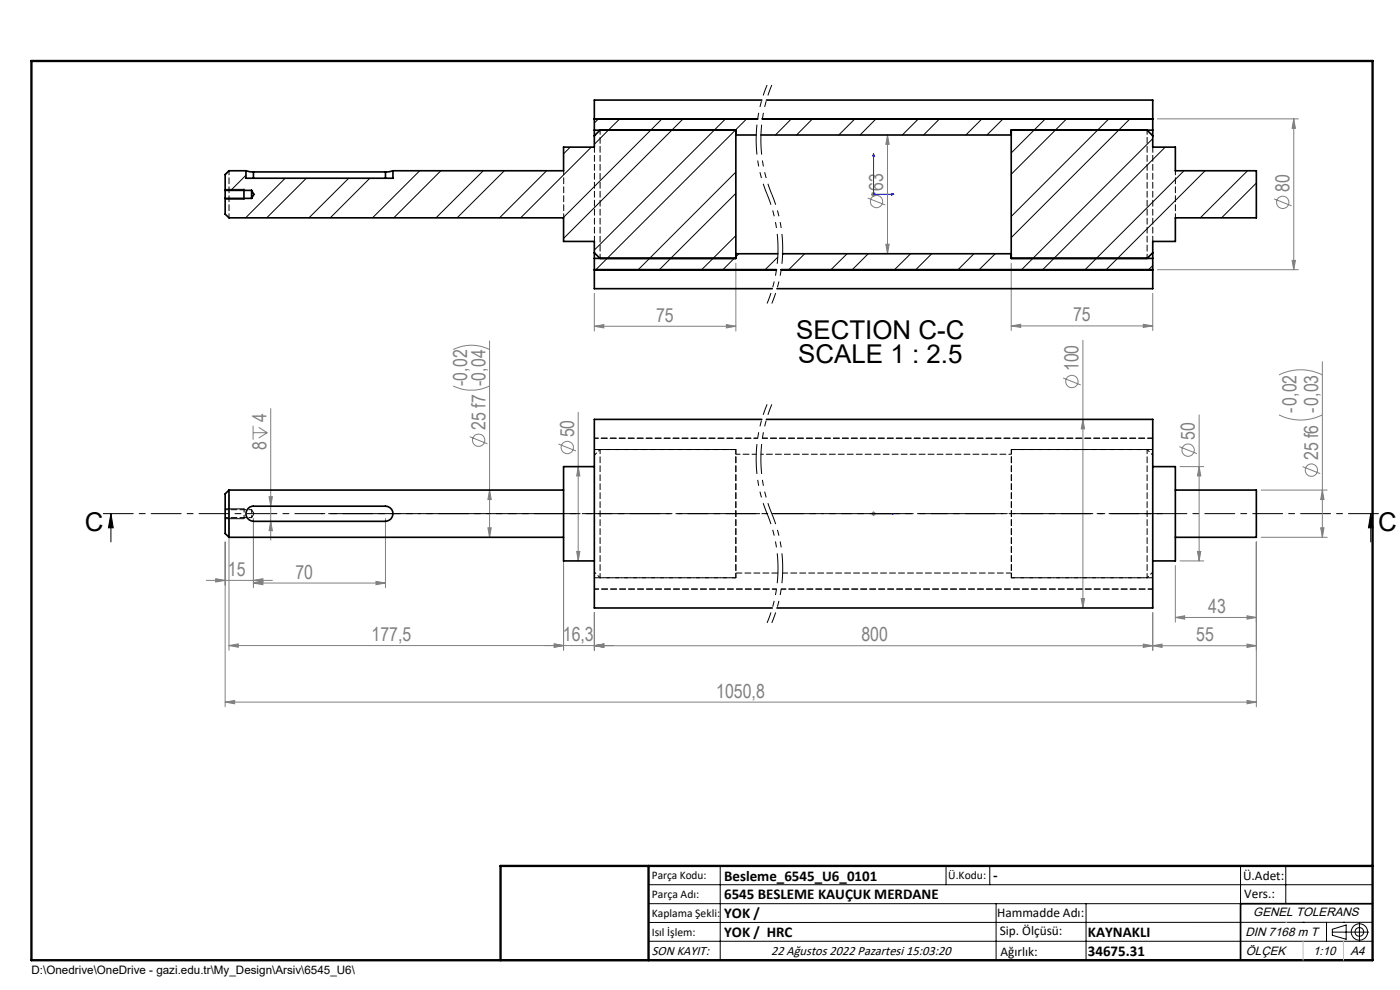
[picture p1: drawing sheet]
<svg xmlns="http://www.w3.org/2000/svg" width="297mm" height="210mm" viewBox="0 0 297 210" stroke-linecap="round" stroke-linejoin="round" font-family="sans-serif">
<g fill="none" stroke="#808080" stroke-width=".21">
<path d="M188.3 28.6v25.2M188.3 28.6l.3 2h-.7zM245.5 25.2h29.9M274.5 25.2l.3 2h-.7zM274.5 25.2v32M156.1 55.8v14.4M184.1 42l3.7 1.5M184.8 41.2h1M185 40.9l.7 .7M185.3 40.7v1M185.7 40.9l-.7 .7M187.9 51.8h.7l-.3 2z"/>
<path d="M214.5 55.8v14.3M245.5 57.2h29.9M270.3 42.2l3.7 1.5M274.1 55.2h.7l-.3 2zM96.1 74.1a8.6 8.6 0 0 1 7.8 0M103.9 72.3v41.7M126.1 69.2l2-.3v.7zM126.1 62.2v8M126.1 69.2h30M154.1 68.9l2 .3-2 .4zM214.5 69.1l2-.3v.7zM214.5 69.1h30"/>
<path d="M229.7 72.2v56.8M242.5 68.8l2 .3-2 .4zM244.5 62.2v7.9M271.3 79.5a10.2 10.2 0 0 1 9.2 0M280.5 76.7v37.3M53.7 90.3v3M53.7 91.8h3M54.9 90.7l1.8 1.1M56.7 91.8l-1.8 1.1M57.4 86.7v27.9M96.1 81.9a8.9 8.9 0 0 0 7.8 0M99.7 92.6l3.7 1.5"/>
<path d="M118.5 94.2l3.7 1.5M122.7 99l.3 2h-.7zM122.7 87.4v31.6M225.5 80.2l3.8 1.5M229.7 89l.4 2h-.7zM250.2 94.7l3.7 1.5M250.3 99h5.1M254.4 88v31M254.4 99l.3 2h-.7zM271.3 88a10.2 10.2 0 0 0 9.2 0M276.3 99l3.8 1.5M47.8 115v34.9"/>
<path d="M48.6 105v32.9M53.8 110v14.7M57.1 105.4h.7l-.4 2zM57.4 110.6l.4 2h-.7zM81.8 110v14.7M103.5 112h.7l-.3 2zM103.9 104l.3 2h-.7zM119.6 105v32.9M122.3 117h.7l-.3 2zM184.8 109h1M185 108.6l.7 .7M185.3 108.5v1"/>
<path d="M185.7 108.6l-.7 .7M249.3 120v12M250.3 119h5.1M254 117h.7l-.3 2zM266.5 115v34.9M267.5 114h14.1M267.5 104h14.1M280.2 112h.7l-.4 2zM280.5 104l.4 2h-.7zM43.8 123.1h14M45.8 122.8l2 .3-2 .4zM48.6 136.9l2-.3v.7z"/>
<path d="M48.6 136.9h81.5M53.8 123.1l2-.3v.7zM53.8 123.7l2-.4v.7zM53.8 123.7h28M79.8 123.3l2 .4-2 .3zM117.6 136.6l2 .3-2 .4zM126.1 137l2-.4v.7zM126.1 136.9l2-.3v.7zM126.1 137h140.4M126.1 130v8M229.4 127h.7l-.4 2zM242.5 136.6l2 .4-2 .3z"/>
<path d="M244.5 137l2-.4v.7zM244.5 130v8M249.3 131l2-.4v.7zM249.3 131h17.2M264.5 130.6l2 .4-2 .3zM264.5 136.6l2 .4-2 .3zM47.8 148.9l2-.3v.7zM47.8 148.9h218.7M264.5 148.6l2 .3-2 .4z"/>
<circle cx="185.9" cy="42.8" r="1.31"/>
<circle cx="272.1" cy="42.9" r="1.31"/>
<circle cx="101.6" cy="93.4" r="1.31"/>
<circle cx="120.4" cy="94.9" r="1.31"/>
<circle cx="227.4" cy="80.9" r="1.31"/>
<circle cx="252" cy="95.5" r="1.31"/>
<circle cx="278.2" cy="99.7" r="1.3"/>
</g>
<g fill="none" stroke="#000" stroke-width=".21">
<path d="M47.8 40.2h4M47.8 42.3h4M23.5 109l.5 3h-1zM23.5 109v6M47.8 107.9h4M47.8 110h4M290.8 109l.5 3h-1zM290.8 109v6M137.6 187.7h153.6M137.6 191.7h153.6M137.6 199.7h153.6M152.8 183.7v20"/>
<path d="M200.7 183.7v4M210 183.7v4M211.3 191.7v12M230.4 191.7v12M263.2 183.7v20M272.8 183.7v8M276.4 195.6h.1M281.4 195.6v4.1M282.6 197.7h7.8M282.6 197.1l3-.9v3l-3-.8zM285 195.6h.1M288.4 195.8v3.8"/>
<path d="M291.2 195.6l-153.6 .1"/>
<circle cx="288.4" cy="197.7" r="1.74"/>
<circle cx="288.4" cy="197.7" r=".93"/>
</g>
<path d="M162.7 18a30.1 30.1 0 0 0 0 23.2M163.7 18a30.1 30.1 0 0 0 0 23.2M162.7 41.2a30.1 30.1 0 0 1 0 23.2M163.7 41.2a30.1 30.1 0 0 1 0 23.2M162.7 85.8a30.1 30.1 0 0 0 0 23.2M163.7 85.8a30.1 30.1 0 0 0 0 23.2M162.7 109a30.1 30.1 0 0 1 0 23.1M163.7 109a30.1 30.1 0 0 1 0 23.1" fill="none" stroke="#000" stroke-width=".21" stroke-dasharray="6.3 1.3 1.3 1.3 1.3 1.3" stroke-dashoffset="4" stroke-linecap="butt"/>
<path d="M185.3 32.6v8.6h4.3M185.3 32.6l.1 .5h-.2zM189.2 41.1l.4 .1-.4 .1zM185.2 109h.2zM185.3 109h.1M185.3 109h4.3M189.6 109h-.4h.4" fill="none" stroke="#00f" stroke-width=".21"/>
<path d="M292.8 109h-271.3" fill="none" stroke="#000" stroke-width=".21" stroke-dasharray="6.3 1.3 1.3 1.3" stroke-dashoffset="-.4"/>
<path d="M51.8 40.2v2.1M291.2 191.7h-28v12M106.2 203.7h185" fill="none" stroke="#000" stroke-width=".35"/>
<path d="M6.7 12.9h284.5v190.8h-284.5zM137.6 183.7v20M291.2 183.7h-185v20" fill="none" stroke="#000" stroke-width=".5"/>
<path d="M272.8 195.6h.1M276.4 199.7v4M285 199.7v4" fill="none" stroke="#c0c0c0" stroke-width=".21"/>
<path d="M51.8 110v-2.1" fill="none" stroke="#000" stroke-width=".21" stroke-dasharray="1.3 .6" stroke-dashoffset=".5"/>
<path d="M162.7 109h-94.6" fill="none" stroke="#000" stroke-width=".21" stroke-dasharray="15.2 1.3 1.3 1.3" stroke-dashoffset="-1.6"/>
<path d="M246.6 109h-82.9" fill="none" stroke="#000" stroke-width=".21" stroke-dasharray="15.2 1.3 1.3 1.3" stroke-dashoffset="4.3"/>
<path d="M290.8 109l.5 3h-1zM23.5 109l.5 3h-1z" fill="#000"/>
<g fill="#00f">
<path d="M189.2 109h.4zM185.2 109h.2z"/>
<path d="M189.2 41.1l.4 .1-.4 .1zM185.3 32.6l.1 .5h-.2zM189.2 41.1l.4 .1-.4 .1zM185.3 32.6l.1 .5h-.2z"/>
</g>
<g fill="#808080">
<path d="M264.5 130.6l2 .4-2 .3zM249.3 131l2-.4v.7zM264.5 136.6l2 .4-2 .3zM244.5 137l2-.4v.7zM117.6 136.6l2 .3-2 .4zM48.6 136.9l2-.3v.7z"/>
<path d="M126.1 137l2-.4v.7zM242.5 136.6l2 .4-2 .3zM47.8 148.9l2-.3v.7zM264.5 148.6l2 .3-2 .4zM117.6 136.6l2 .3-2 .4zM126.1 136.9l2-.3v.7zM45.8 122.8l2 .3-2 .4zM53.8 123.1l2-.3v.7zM126.1 69.2l2-.3v.7zM154.1 68.9l2 .3-2 .4zM214.5 69.1l2-.3v.7zM242.5 68.8l2 .3-2 .4z"/>
<path d="M53.8 123.7l2-.4v.7zM79.8 123.3l2 .4-2 .3z"/>
<path d="M254 117h.7l-.3 2zM254.4 99l.3 2h-.7zM280.2 112h.7l-.4 2zM280.5 104l.4 2h-.7zM57.4 110.6l.4 2h-.7zM57.1 105.4h.7l-.4 2zM229.4 127h.7l-.4 2zM229.7 89l.4 2h-.7zM187.9 51.8h.7l-.3 2zM188.3 28.6l.3 2h-.7z"/>
<path d="M122.7 99l.3 2h-.7zM122.3 117h.7l-.3 2zM103.9 104l.3 2h-.7zM103.5 112h.7l-.3 2zM274.5 25.2l.3 2h-.7zM274.1 55.2h.7l-.3 2z"/>
</g>
<g fill="none" stroke="#000" stroke-width=".35">
<path d="M52.2 36.2l1.6 .3M52.2 36.2h-3.6l-.8 .8v3.4M52.2 36.2v1.6h31.2v-1.6M53.8 36.5h28M53.8 36.5v1.3M81.8 36.5v1.3M83.4 36.2l-1.6 .3M126.1 27.6v1.2M126.1 27.6h30v27.2h-30M126.1 25.2h34.6M126.1 28.8v2.4h-6.5v5h-36.2M127.3 27.6l-1.2 1.2"/>
<path d="M156.1 28.6h4.3M161.4 28.6h53.1M161.6 21.2h-35.5v6.4M161.7 25.2h82.8M162.6 21.2h81.9v6.4M243.3 27.6l1.2 1.2M244.5 27.6v1.2M244.5 27.6h-30v27.2h30M244.5 28.8v2.4h4.8v5h17.2v10h-17.2v5h-4.8v2.4M47.8 40.4v1.7M47.8 42.1v3.3l.8 .8h71v5h6.5v2.4M47.8 42.1h5.6"/>
<path d="M47.8 40.4h5.6M53.4 40.4v1.7M53.4 40.4l.5 .8-.5 .9M126.1 53.6v1.2M126.1 57.2h38.6M126.1 54.8v6.4h37.7M126.1 53.6l1.2 1.2M156.1 53.8h8.9M165.7 57.2h78.8M166 53.8h48.5M244.5 53.6v1.2M244.5 54.8v6.4h-79.7"/>
<path d="M244.5 53.6l-1.2 1.2M126.1 99h-6.5v20h6.5M161.6 89h-35.5v40h37.7M162.6 89h81.9v40h-79.7M244.5 99h4.8v20h-4.8M48.6 104v10M48.6 104l-.8 .8v8.4l.8 .8M48.6 114h71M48.6 104h71M52.6 107.9l.4-.3 .5-.2h28.3a1.61 1.61 0 0 1 1.6 1.6 1.61 1.61 0 0 1-1.6 1.6h-28a1.6 1.6 0 0 1-1.5-1 1.6 1.6 0 0 1 .3-1.7zM249.3 104h17.2v10h-17.2"/>
</g>
<path d="M243.4 27.6v27.2M249.4 36.2v10M48.6 46.2v-10M119.6 46.2v-10M127.3 54.8v-27.2M127.3 95.4v27.2M156.1 95.4v27.2M160.4 96.4h-4.3M214.6 95.4v27.2M126.1 125h38.6M214.6 122.6v-27.2M243.4 122.6v-27.2" fill="none" stroke="#000" stroke-width=".21" stroke-dasharray="1.3 .6" stroke-dashoffset=".4"/>
<path d="M165.7 125h78.9" fill="none" stroke="#000" stroke-width=".21" stroke-dasharray="1.3 .6" stroke-dashoffset=".3"/>
<path d="M244.6 31.2v20M126.1 51.2v-20M244.6 93h-82.9M166 121.6h48.6" fill="none" stroke="#000" stroke-width=".21" stroke-dasharray="1.3 .6" stroke-dashoffset=".2"/>
<path d="M156.1 95.4h-28.8M160.7 93h-34.6M243.4 95.4h-28.8M53.4 109.8l.5-.8M53.9 109l-.5-.9M127.3 122.6h28.8M214.6 122.6h28.8" fill="none" stroke="#000" stroke-width=".21" stroke-dasharray="1.3 .6" stroke-dashoffset=".5"/>
<path d="M127.3 95.4l-1.2 1.2M244.6 96.6l-1.2-1.2M53.4 109.8v-1.7M126.1 121.4l1.2 1.2M243.4 122.6l1.2-1.2" fill="none" stroke="#000" stroke-width=".21" stroke-dasharray="1.3 .6" stroke-dashoffset=".8"/>
<path d="M156.1 95.4h-30M244.6 95.4h-30M126.1 122.6h30M214.6 122.6h30" fill="none" stroke="#000" stroke-width=".21" stroke-dasharray="1.3 .6" stroke-dashoffset="-.1"/>
<path d="M214.6 96.4h-53.2M47.8 109.8h5.6M53.4 108.1h-5.6" fill="none" stroke="#000" stroke-width=".21" stroke-dasharray="1.3 .6" stroke-dashoffset=".7"/>
<path d="M156.1 121.6h8.9" fill="none" stroke="#000" stroke-width=".21" stroke-dasharray="1.3 .6"/>
<g fill="none" stroke="#000" stroke-width=".21">
<path d="M48.6 36.2l-.8 .9M52.2 37.2l-3.2 3.2M60.5 37.8l-8.4 8.4M65 37.8l-8.4 8.4M74 37.8l-8.5 8.4M78.5 37.8l-8.4 8.4M89 36.2l-10 10M93.5 36.2l-10 10M102.5 36.2l-10 10M107 36.2l-10 10M116 36.2l-10 10M121 31.2l-1.4 1.4"/>
<path d="M125.4 31.2l-14.9 15M127 25.2l-.9 .9M131.5 25.2l-5.4 5.4M140.4 25.2l-20.9 21M144.9 25.2l-25.3 25.4M153.9 25.2l-27.8 27.8M156.1 36.5l-20.7 20.7M158.4 25.2l-32 32M167.9 25.2l-3.4 3.4M172.4 25.2l-3.4 3.4M181.4 25.2l-3.5 3.4M185.8 25.2l-3.3 3.4"/>
<path d="M194.8 25.2l-3.4 3.4M199.3 25.2l-3.4 3.4M208.3 25.2l-3.4 3.4M212.8 25.2l-3.4 3.4M221.8 25.2l-7.3 7.2M226.3 25.2l-11.8 11.8M235.2 25.2l-20.7 20.7M239.7 25.2l-25.2 25.2M244.5 29.4l-27.8 27.8M247.2 31.2l-26 26M251.2 36.2l-21 21M255.7 36.2l-21 21"/>
<path d="M264.7 36.2l-10.1 10M266.5 38.8l-7.3 7.4M156.1 50l-7.3 7.2M156.1 41l-16.2 16.2M156.7 53.8l-3.3 3.4M165 54.6l-2.7 2.6M166.2 53.8l-.2 .2M170.7 53.8l-3.4 3.4M179.7 53.8l-3.4 3.4M184.2 53.8l-3.4 3.4M193.2 53.8l-3.4 3.4M197.7 53.8l-3.4 3.4"/>
<path d="M206.6 53.8l-3.4 3.4M211.1 53.8l-3.4 3.4M244.5 56.3l-.8 .9"/>
</g>
<g font-size="5.5">
<text x="168.9" y="71.9">SECTION C-C</text>
<text x="169.3" y="77.1">SCALE 1 : 2.5</text>
<text x="18" y="112.7">C</text>
<text x="292.4" y="112.7">C</text>
</g>
<g font-size="4.1" fill="#808080">
<text x="187.4" y="40.6" transform="rotate(-90 187.4 40.6)">63</text>
<text x="273.6" y="40.7" transform="rotate(-90 273.6 40.7)">80</text>
<text x="139.2" y="68.3">75</text>
<text x="227.6" y="68.2">75</text>
<text x="99.1" y="81.8" transform="rotate(-90 99.1 81.8)">-0,02</text>
<text x="228.8" y="78.7" transform="rotate(-90 228.8 78.7)">100</text>
<text x="56.5" y="89.5" transform="rotate(-90 56.5 89.5)">4</text>
<text x="275" y="87.6" transform="rotate(-90 275 87.6)">-0,02</text>
<text x="56.5" y="95.6" transform="rotate(-90 56.5 95.6)">8</text>
<text x="103" y="91.2" transform="rotate(-90 103 91.2)">25 f7 -0,04</text>
<text x="121.8" y="92.8" transform="rotate(-90 121.8 92.8)">50</text>
<text x="253.5" y="93.3" transform="rotate(-90 253.5 93.3)">50</text>
<text x="279.6" y="97.6" transform="rotate(-90 279.6 97.6)">25 f6 -0,03</text>
<text x="48.3" y="122.2">15</text>
<text x="62.7" y="122.7">70</text>
<text x="256.3" y="130">43</text>
<text x="78.8" y="136">177,5</text>
<text x="119.4" y="136">16,3</text>
<text x="182.7" y="136">800</text>
<text x="253.8" y="136">55</text>
<text x="151.9" y="148">1050,8</text>
</g>
<g font-size="3.2">
<text x="153.6" y="186.8">Besleme_6545_U6_0101</text>
<text x="153.6" y="190.8">6545 BESLEME KAUÇUK MERDANE</text>
<text x="210.7" y="186.6">-</text>
<text x="153.6" y="194.8">YOK /</text>
<text x="153.6" y="198.8">YOK / HRC</text>
<text x="230.8" y="198.7">KAYNAKLI</text>
<text x="230.8" y="202.8">34675.31</text>
</g>
<g font-size="2.8">
<text x="263.7" y="186.7">Ü.Adet:</text>
<text x="263.9" y="190.5">Vers.:</text>
<text x="211.5" y="194.5">Hammadde Adı:</text>
<text x="138.3" y="202.6">SON KAYIT:</text>
<text x="163.6" y="202.6">22 Ağustos 2022 Pazartesi 15:03:20</text>
<text x="212.1" y="198.4">Sip. Ölçüsü:</text>
<text x="212.2" y="202.7">Ağırlık:</text>
</g>
<g font-size="2.6">
<text x="265.9" y="194.4">GENEL TOLERANS</text>
<text x="264.2" y="198.5">DIN 7168 m T</text>
<text x="264.3" y="202.6">ÖLÇEK</text>
<text x="278.5" y="202.6">1:10</text>
<text x="286.5" y="202.6">A4</text>
</g>
<g font-size="2.5">
<text x="138.3" y="186.4">Parça Kodu:</text>
<text x="138.3" y="190.5">Parça Adı:</text>
<text x="201.2" y="186.5">Ü.Kodu:</text>
<text x="138.3" y="194.5">Kaplama Şekli:</text>
<text x="138.3" y="198.6">Isıl İşlem:</text>
<text x="6.7" y="206.7">D:\Onedrive\OneDrive - gazi.edu.tr\My_Design\Arsiv\6545_U6\</text>
</g>
</svg>
